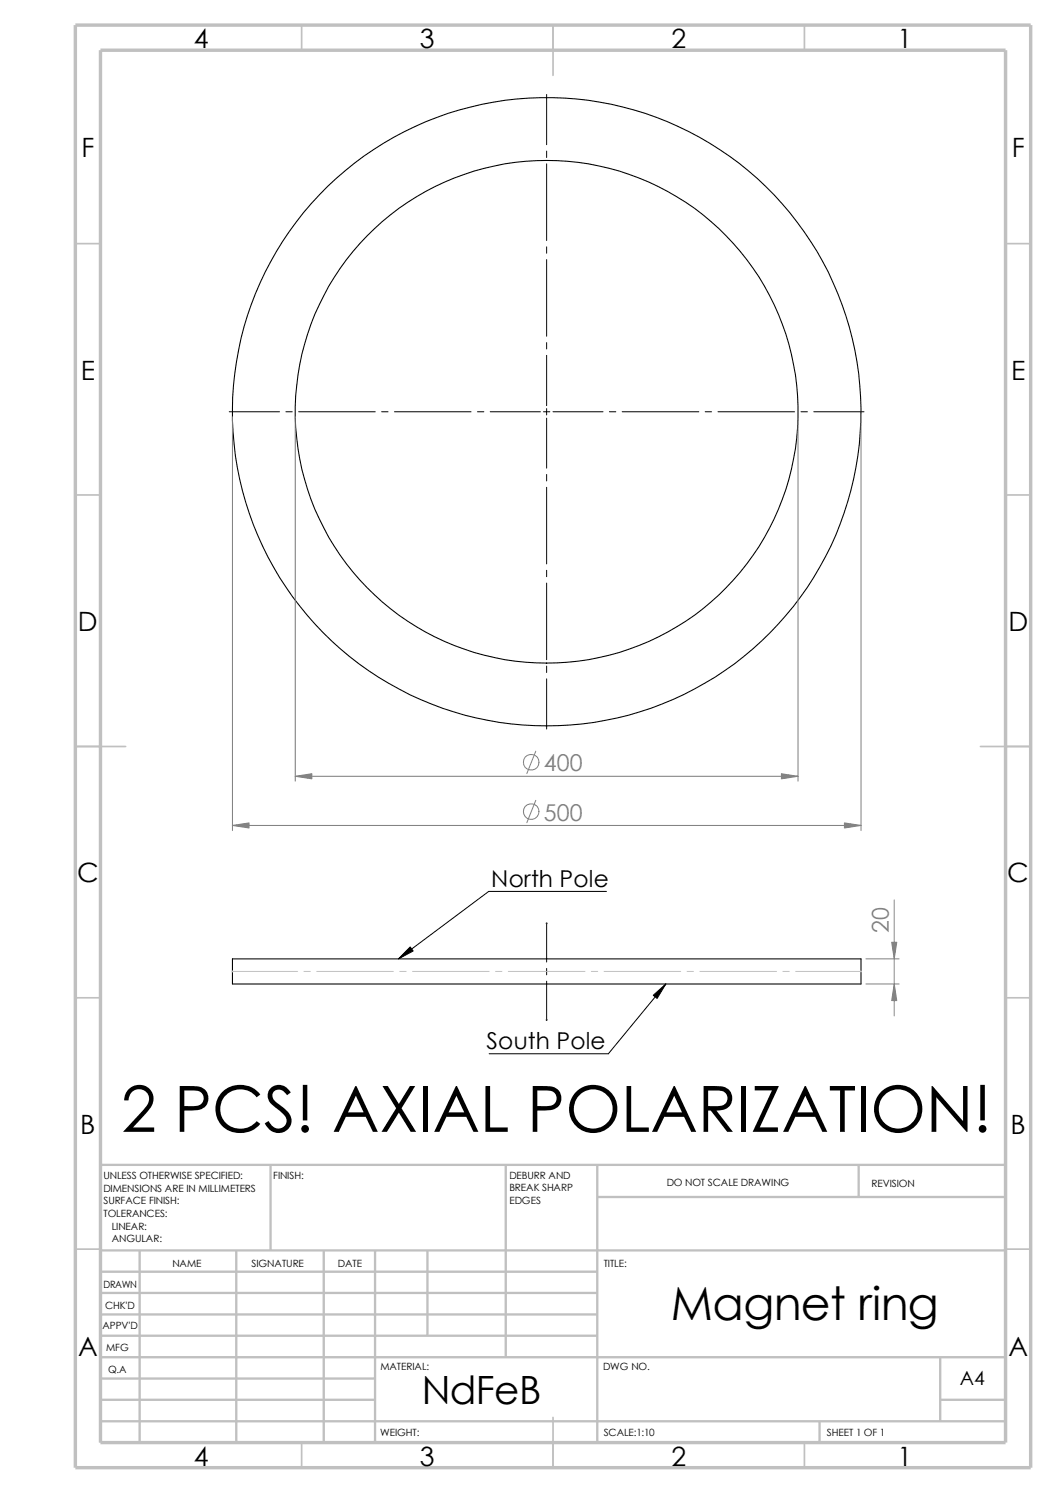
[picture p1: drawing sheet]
<svg xmlns="http://www.w3.org/2000/svg" width="210mm" height="297mm" viewBox="0 0 210 297" stroke-linecap="round" stroke-linejoin="round" font-family="sans-serif">
<g fill="none" stroke="#c0c0c0" stroke-width=".34">
<path d="M60 5v5M110 5v10M160 5v5M15 48.5h5M200 48.5h5M15 98.5h5M200 98.5h5M15 148.5h10M195 148.5h10M15 198.5h5M200 198.5h5M15 248.5h5"/>
<path d="M200 248.5h5M60 287v5M110 282v10M160 287v5"/>
</g>
<g fill="none" stroke="#c0c0c0" stroke-width=".47">
<path d="M53.8 231.7v17.1M100.6 231.7v38.3M118.8 231.7v55.3M118.8 238.1h81.2M170.8 231.7v6.4M200 231.7h-180v55.3M20 248.8h180M20 257.2h98.8M20 253h98.8M27.8 248.8v38.2M47 248.8v38.2M64.4 248.8v38.2"/>
<path d="M74.6 248.8v38.2M85 248.8v16.9M20 265.7h98.8M20 261.5h98.8M20 278.5h54.6M20 274.2h54.6M20 270h180M187 278.5h13M187 270v12.7M20 282.7h180M163 282.7v4.3"/>
</g>
<path d="M15 5h190v287h-190zM20 10h180v277h-180z" fill="none" stroke="#c0c0c0" stroke-width=".68" stroke-linecap="butt"/>
<g fill="none" stroke="#000" stroke-width=".21">
<path d="M46.2 190.8h125v4.9h-125z"/>
<circle cx="108.7" cy="81.9" r="50"/>
<circle cx="108.7" cy="81.9" r="62.5"/>
</g>
<g fill="none" stroke="#000" stroke-width=".2">
<path d="M108.7 18.8v10M108.7 30.1v1.2M108.7 32.6v15.2M108.7 49.1v1.3M108.7 51.6v15.3M108.7 68.2v1.2M108.7 70.7v10M45.6 81.9h10M56.9 81.9h1.2M59.4 81.9h15.2M75.9 81.9h1.3M78.4 81.9h15.3"/>
<path d="M95 81.9h1.2M97.5 81.9h10M108.1 81.9h1.2M108.7 81.3v1.2M108.7 83.2v9.9M108.7 94.4v1.3M108.7 96.9v15.3M110 81.9h9.9M121.2 81.9h1.3M123.7 81.9h15.3M140.3 81.9h1.2M142.8 81.9h15.2"/>
<path d="M159.3 81.9h1.3M161.8 81.9h10M108.7 113.5v1.2M108.7 116v15.2M108.7 132.5v1.3M108.7 135v10M120.6 177.3h-23.4l-18 13.5M108.7 183.7v7.7M108.7 192.7v1.2M108.7 195.2v7.7M132.4 195.7l-11.4 13.9h-23.7"/>
</g>
<g fill="#00f" stroke="#00f" stroke-width=".2">
<circle cx="108.7" cy="202.9" r=".08"/>
<circle cx="108.7" cy="183.7" r=".08"/>
</g>
<g fill="none" stroke="#c0c0c0" stroke-width=".2">
<path d="M46.2 193.3h13M60.5 193.3h1.2M63 193.3h15.2M79.5 193.3h1.3M82 193.3h15.3M98.6 193.3h1.2M101.1 193.3h15.2M117.6 193.3h1.3M120.1 193.3h15.3M136.7 193.3h1.2M139.2 193.3h15.2M155.7 193.3h1.3"/>
<path d="M158.2 193.3h13"/>
</g>
<g fill="#c0c0c0" stroke="#c0c0c0" stroke-width=".2">
<circle cx="171.2" cy="193.3" r=".08"/>
<circle cx="46.2" cy="193.3" r=".08"/>
</g>
<g fill="none" stroke="#808080" stroke-width=".2">
<path d="M46.2 82.9v82.3M58.7 82.9v72.5M158.7 82.9v72.5M171.2 82.9v82.3M58.7 154.4h100M106.6 159.2l-1.8 4.5M106.6 149.4l-1.8 4.5M46.2 164.2h125M177.8 179v23.1M172.2 195.7h6.6M172.2 190.8h6.6"/>
<circle cx="105.6" cy="151.6" r="1.56"/>
<circle cx="105.6" cy="161.5" r="1.56"/>
</g>
<g fill="#808080" stroke="#808080" stroke-width=".2">
<path d="M177.8 195.7l.6 3.4h-1.1z"/>
<path d="M177.3 187.5h1.1l-.6 3.3z"/>
<path d="M46.2 164.2l3.3-.5v1z"/>
<path d="M167.9 163.7l3.3 .5-3.3 .5z"/>
<path d="M58.7 154.4l3.3-.5v1z"/>
<path d="M155.4 153.9l3.3 .5-3.3 .5z"/>
</g>
<path d="M81.6 188.4l.6 .8-3 1.6zM129.9 198l2.5-2.3-1.7 2.9z" fill="#000" stroke="#000" stroke-width=".2"/>
<text font-size="12.7" x="24.1" y="225.2">2 PCS! AXIAL POLARIZATION!</text>
<text font-size="9.1" x="133.4" y="262.7">Magnet ring</text>
<text font-size="7.7" x="83.9" y="279.4">NdFeB</text>
<g font-size="5.3">
<text x="38.5" y="9.6">4</text>
<text x="83.5" y="9.6">3</text>
<text x="133.5" y="9.6">2</text>
<text x="178.5" y="9.6">1</text>
<text x="16.2" y="31.3">F</text>
<text x="201.2" y="31.3">F</text>
<text x="16" y="75.6">E</text>
<text x="201.1" y="75.6">E</text>
<text x="15.5" y="125.6">D</text>
<text x="200.6" y="125.6">D</text>
<text x="15.3" y="175.6">C</text>
<text x="200.3" y="175.6">C</text>
<text x="16" y="225.6">B</text>
<text x="201" y="225.6">B</text>
<text x="15.5" y="269.8">A</text>
<text x="200.5" y="269.8">A</text>
<text x="38.5" y="291.6">4</text>
<text x="83.5" y="291.6">3</text>
<text x="133.5" y="291.6">2</text>
<text x="178.5" y="291.6">1</text>
</g>
<g font-size="4.6" fill="#808080">
<text x="108.2" y="153.4">400</text>
<text x="108.2" y="163.2">500</text>
<text x="176.7" y="185.5" transform="rotate(-90 176.7 185.5)">20</text>
</g>
<g font-size="4.6">
<text x="97.7" y="176.4">North Pole</text>
<text x="96.8" y="208.7">South Pole</text>
</g>
<text font-size="3.9" x="190.9" y="275.5">A4</text>
<g font-size="2">
<text x="20.6" y="234.6">UNLESS OTHERWISE SPECIFIED:</text>
<text x="20.6" y="237.1">DIMENSIONS ARE IN MILLIMETERS</text>
<text x="20.6" y="239.6">SURFACE FINISH:</text>
<text x="54.4" y="234.6">FINISH:</text>
<text x="101.3" y="239.5">EDGES</text>
<text x="101.3" y="234.5">DEBURR AND</text>
<text x="101.3" y="237">BREAK SHARP</text>
<text x="132.6" y="236">DO NOT SCALE DRAWING</text>
<text x="173.3" y="236.2">REVISION</text>
<text x="20.6" y="242.1">TOLERANCES:</text>
<text x="22.2" y="244.6">LINEAR:</text>
<text x="22.2" y="247.1">ANGULAR:</text>
<text x="50" y="252">SIGNATURE</text>
<text x="67.2" y="252">DATE</text>
<text x="120.1" y="252">TITLE:</text>
<text x="20.6" y="256.2">DRAWN</text>
<text x="34.3" y="252.1">NAME</text>
<text x="20.9" y="260.4">CHK'D</text>
<text x="20.4" y="264.5">APPV'D</text>
<text x="21.1" y="268.8">MFG</text>
<text x="21.5" y="273.1">Q.A</text>
<text x="75.6" y="272.5">MATERIAL:</text>
<text x="119.9" y="272.5">DWG NO.</text>
<text x="75.6" y="285.6">WEIGHT:</text>
<text x="120.1" y="285.6">SCALE:1:10</text>
<text x="164.5" y="285.6">SHEET 1 OF 1</text>
</g>
</svg>
